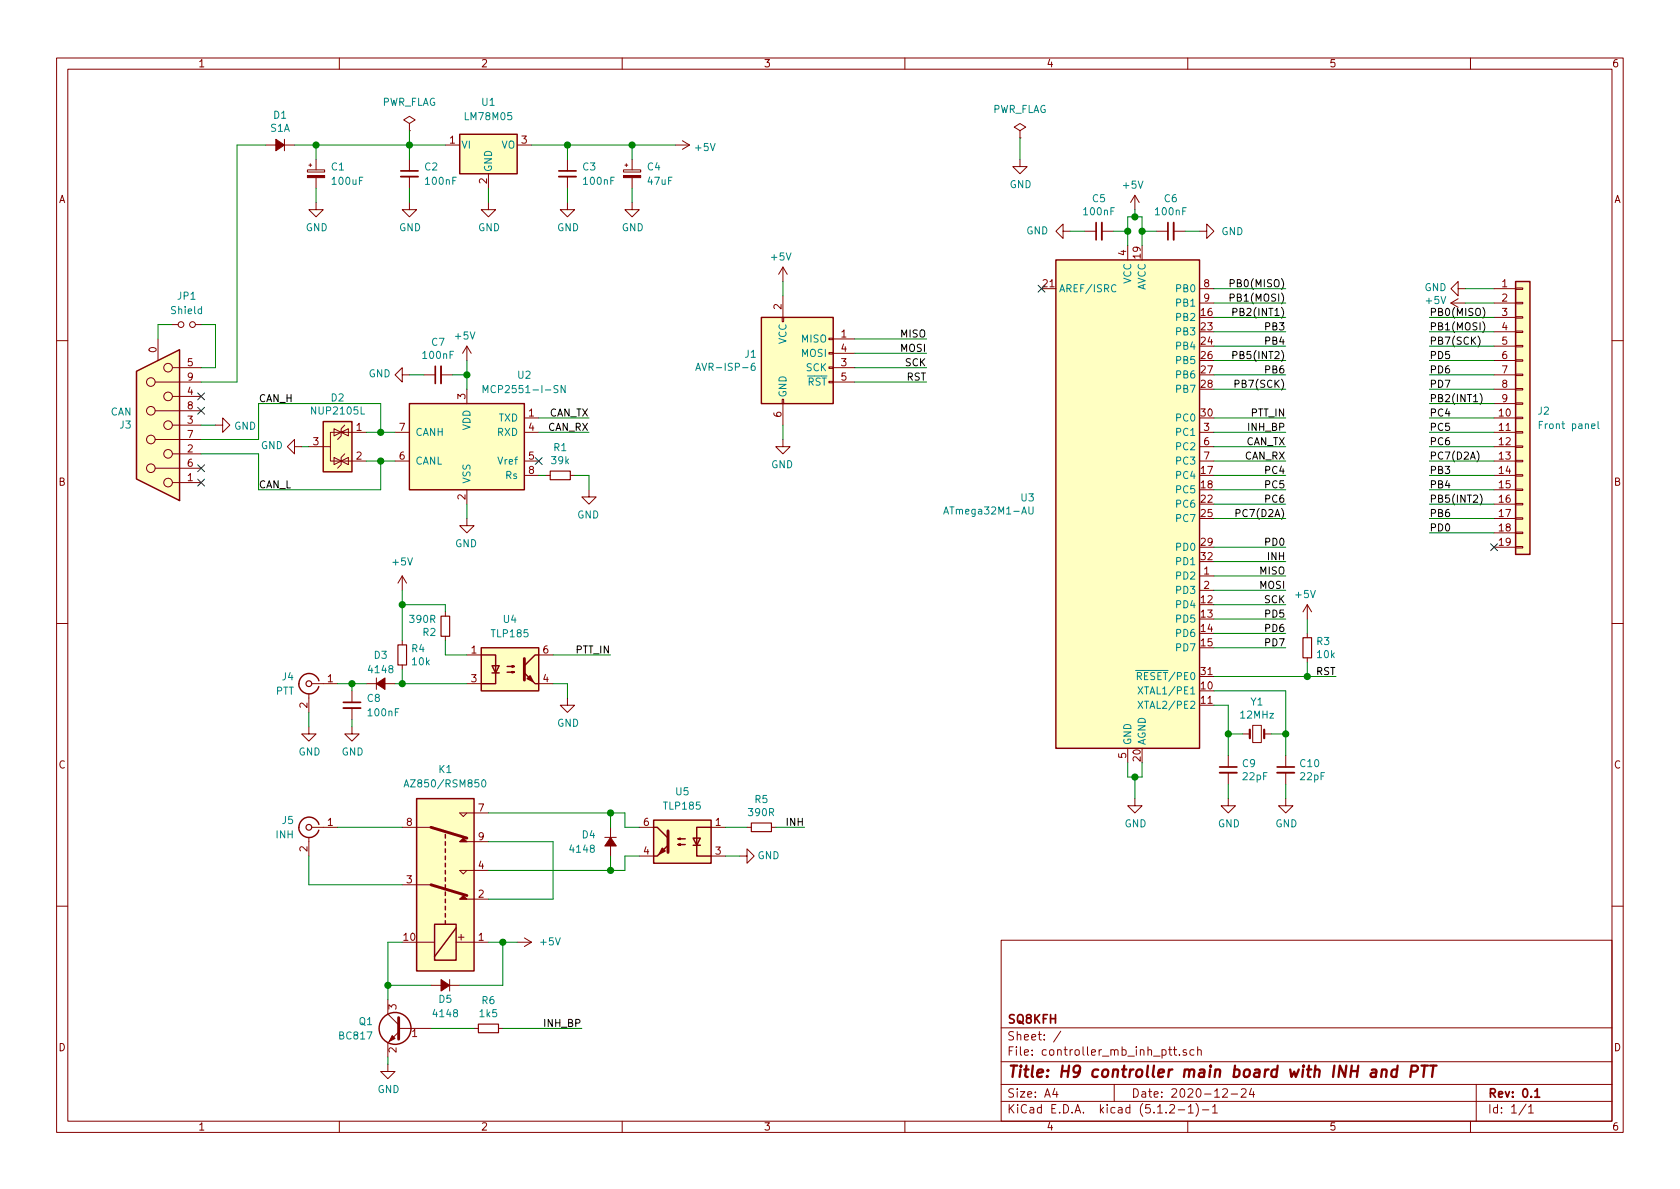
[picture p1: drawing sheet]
EESchema Schematic File Version 4
LIBS:controller_mb_inh_ptt-cache
EELAYER 29 0
EELAYER END
$Descr A4 11693 8268
encoding utf-8
Sheet 1 1
Title "H9 controller main board with INH and PTT"
Date "2020-12-24"
Rev "0.1"
Comp "SQ8KFH"
Comment1 ""
Comment2 ""
Comment3 ""
Comment4 ""
$EndDescr
$Comp
L MCU_Microchip_ATmega:ATmega16M1-AU U3
U 1 1
P 7850 3500
F 0 "U3" H 7206 3546 50  0000 R CNN
F 1 "ATmega32M1-AU" H 7206 3455 50  0000 R CNN
F 2 "Package_QFP:TQFP-32_7x7mm_P0.8mm" H 7850 3500 50  0001 C CIN
F 3 "http://ww1.microchip.com/downloads/en/DeviceDoc/Atmel-8209-8-bit%20AVR%20ATmega16M1-32M1-64M1_Datasheet.pdf" H 7850 3500 50  0001 C CNN
	1    7850 3500
	1    0    0    -1  
$EndComp
$Comp
L Device:R_Small R1
U 1 1
P 3900 3300
F 0 "R1" V 3704 3300 50  0000 C CNN
F 1 "39k" V 3795 3300 50  0000 C CNN
F 2 "Resistor_SMD:R_1206_3216Metric_Pad1.42x1.75mm_HandSolder" H 3900 3300 50  0001 C CNN
F 3 "~" H 3900 3300 50  0001 C CNN
	1    3900 3300
	0    -1   1    0   
$EndComp
$Comp
L Interface_CAN_LIN:MCP2551-I-SN U2
U 1 1
P 3250 3100
F 0 "U2" H 2850 3600 50  0000 C CNN
F 1 "MCP2551-I-SN" H 2850 3500 50  0000 C CNN
F 2 "Package_SO:SOIC-8_3.9x4.9mm_P1.27mm" H 3250 2600 50  0001 C CIN
F 3 "http://ww1.microchip.com/downloads/en/devicedoc/21667d.pdf" H 3250 3100 50  0001 C CNN
	1    3250 3100
	-1   0    0    -1  
$EndComp
$Comp
L Power_Protection:NUP2105L D2
U 1 1
P 2350 3100
F 0 "D2" V 2008 3100 50  0000 C CNN
F 1 "NUP2105L" V 2099 3100 50  0000 C CNN
F 2 "Package_TO_SOT_SMD:SOT-23" H 2575 3050 50  0001 L CNN
F 3 "http://www.onsemi.com/pub_link/Collateral/NUP2105L-D.PDF" H 2475 3225 50  0001 C CNN
	1    2350 3100
	0    1    1    0   
$EndComp
$Comp
L Connector:AVR-ISP-6 J1
U 1 1
P 5550 2550
F 0 "J1" H 5271 2646 50  0000 R CNN
F 1 "AVR-ISP-6" H 5271 2555 50  0000 R CNN
F 2 "Connector_IDC:IDC-Header_2x03_P2.54mm_Vertical" V 5300 2600 50  0001 C CNN
F 3 " ~" H 4275 2000 50  0001 C CNN
	1    5550 2550
	1    0    0    -1  
$EndComp
$Comp
L Connector:DB9_Female_MountingHoles J3
U 1 1
P 1100 2950
F 0 "J3" H 1280 2952 50  0000 L CNN
F 1 "CAN" H 1280 2861 50  0000 L CNN
F 2 "Connector_Dsub:DSUB-9_Female_Horizontal_P2.77x2.84mm_EdgePinOffset7.70mm_Housed_MountingHolesOffset9.12mm" H 1100 2950 50  0001 C CNN
F 3 " ~" H 1100 2950 50  0001 C CNN
	1    1100 2950
	-1   0    0    1   
$EndComp
NoConn ~ 3750 3200
$Comp
L power:+5V #PWR01
U 1 1
P 4700 1000
F 0 "#PWR01" H 4700 850 50  0001 C CNN
F 1 "+5V" V 4715 1128 50  0000 L CNN
F 2 "" H 4700 1000 50  0001 C CNN
F 3 "" H 4700 1000 50  0001 C CNN
	1    4700 1000
	0    1    1    0   
$EndComp
Text Label 8950 3100 2    50   ~ 0
CAN_TX
Text Label 8950 3200 2    50   ~ 0
CAN_RX
Wire Wire Line
	8950 3100 8450 3100
Wire Wire Line
	8450 3200 8950 3200
Text Label 4100 2900 2    50   ~ 0
CAN_TX
Text Label 4100 3000 2    50   ~ 0
CAN_RX
Wire Wire Line
	4100 2900 3750 2900
Wire Wire Line
	3750 3000 4100 3000
$Comp
L power:GND #PWR019
U 1 1
P 4100 3400
F 0 "#PWR019" H 4100 3150 50  0001 C CNN
F 1 "GND" H 4105 3227 50  0000 C CNN
F 2 "" H 4100 3400 50  0001 C CNN
F 3 "" H 4100 3400 50  0001 C CNN
	1    4100 3400
	-1   0    0    -1  
$EndComp
Wire Wire Line
	3750 3300 3800 3300
Wire Wire Line
	4000 3300 4100 3300
Wire Wire Line
	4100 3300 4100 3400
$Comp
L Device:Crystal_Small Y1
U 1 1
P 8750 5100
F 0 "Y1" H 8750 5325 50  0000 C CNN
F 1 "12MHz" H 8750 5234 50  0000 C CNN
F 2 "Crystal:Crystal_HC49-U_Vertical" H 8750 5100 50  0001 C CNN
F 3 "~" H 8750 5100 50  0001 C CNN
	1    8750 5100
	1    0    0    -1  
$EndComp
$Comp
L Device:C_Small C9
U 1 1
P 8550 5350
F 0 "C9" H 8642 5396 50  0000 L CNN
F 1 "22pF" H 8642 5305 50  0000 L CNN
F 2 "Capacitor_SMD:C_1206_3216Metric_Pad1.42x1.75mm_HandSolder" H 8550 5350 50  0001 C CNN
F 3 "~" H 8550 5350 50  0001 C CNN
	1    8550 5350
	1    0    0    -1  
$EndComp
$Comp
L Device:C_Small C10
U 1 1
P 8950 5350
F 0 "C10" H 9042 5396 50  0000 L CNN
F 1 "22pF" H 9042 5305 50  0000 L CNN
F 2 "Capacitor_SMD:C_1206_3216Metric_Pad1.42x1.75mm_HandSolder" H 8950 5350 50  0001 C CNN
F 3 "~" H 8950 5350 50  0001 C CNN
	1    8950 5350
	1    0    0    -1  
$EndComp
Wire Wire Line
	8450 4900 8550 4900
Wire Wire Line
	8550 4900 8550 5100
Wire Wire Line
	8450 4800 8950 4800
Wire Wire Line
	8950 4800 8950 5100
Wire Wire Line
	8850 5100 8950 5100
Connection ~ 8950 5100
Wire Wire Line
	8950 5100 8950 5250
Wire Wire Line
	8650 5100 8550 5100
Connection ~ 8550 5100
Wire Wire Line
	8550 5100 8550 5250
$Comp
L power:GND #PWR027
U 1 1
P 8550 5550
F 0 "#PWR027" H 8550 5300 50  0001 C CNN
F 1 "GND" H 8555 5377 50  0000 C CNN
F 2 "" H 8550 5550 50  0001 C CNN
F 3 "" H 8550 5550 50  0001 C CNN
	1    8550 5550
	1    0    0    -1  
$EndComp
$Comp
L power:GND #PWR028
U 1 1
P 8950 5550
F 0 "#PWR028" H 8950 5300 50  0001 C CNN
F 1 "GND" H 8955 5377 50  0000 C CNN
F 2 "" H 8950 5550 50  0001 C CNN
F 3 "" H 8950 5550 50  0001 C CNN
	1    8950 5550
	1    0    0    -1  
$EndComp
Wire Wire Line
	8550 5450 8550 5550
Wire Wire Line
	8950 5450 8950 5550
$Comp
L Device:R_Small R3
U 1 1
P 9100 4500
F 0 "R3" H 9159 4546 50  0000 L CNN
F 1 "10k" H 9159 4455 50  0000 L CNN
F 2 "Resistor_SMD:R_1206_3216Metric_Pad1.42x1.75mm_HandSolder" H 9100 4500 50  0001 C CNN
F 3 "~" H 9100 4500 50  0001 C CNN
	1    9100 4500
	1    0    0    -1  
$EndComp
Wire Wire Line
	9100 4300 9100 4400
Wire Wire Line
	8450 4700 9100 4700
Wire Wire Line
	9100 4700 9100 4600
NoConn ~ 7250 2000
$Comp
L power:GND #PWR026
U 1 1
P 7900 5550
F 0 "#PWR026" H 7900 5300 50  0001 C CNN
F 1 "GND" H 7905 5377 50  0000 C CNN
F 2 "" H 7900 5550 50  0001 C CNN
F 3 "" H 7900 5550 50  0001 C CNN
	1    7900 5550
	1    0    0    -1  
$EndComp
Wire Wire Line
	7850 5300 7850 5400
Wire Wire Line
	7850 5400 7900 5400
Wire Wire Line
	7900 5400 7900 5550
Wire Wire Line
	7950 5300 7950 5400
Wire Wire Line
	7950 5400 7900 5400
Connection ~ 7900 5400
NoConn ~ 1400 3350
NoConn ~ 1400 2850
NoConn ~ 1400 2750
Wire Wire Line
	1100 2350 1100 2250
Wire Wire Line
	1500 2250 1500 2550
Wire Wire Line
	1500 2550 1400 2550
Wire Wire Line
	1500 2950 1400 2950
Wire Wire Line
	2150 3100 2100 3100
Wire Wire Line
	2750 3000 2650 3000
Wire Wire Line
	2550 3200 2650 3200
Wire Wire Line
	1400 3150 1800 3150
Wire Wire Line
	1800 3150 1800 3400
Wire Wire Line
	1800 3400 2650 3400
Wire Wire Line
	2650 3400 2650 3200
Connection ~ 2650 3200
Wire Wire Line
	2650 3200 2750 3200
Wire Wire Line
	1400 3050 1800 3050
Wire Wire Line
	1800 3050 1800 2800
Wire Wire Line
	1800 2800 2650 2800
Wire Wire Line
	2650 2800 2650 3000
Connection ~ 2650 3000
Wire Wire Line
	2650 3000 2550 3000
$Comp
L power:GND #PWR020
U 1 1
P 3250 3600
F 0 "#PWR020" H 3250 3350 50  0001 C CNN
F 1 "GND" H 3255 3427 50  0000 C CNN
F 2 "" H 3250 3600 50  0001 C CNN
F 3 "" H 3250 3600 50  0001 C CNN
	1    3250 3600
	-1   0    0    -1  
$EndComp
Wire Wire Line
	3250 3500 3250 3600
$Comp
L power:+5V #PWR014
U 1 1
P 3250 2500
F 0 "#PWR014" H 3250 2350 50  0001 C CNN
F 1 "+5V" H 3265 2673 50  0000 C CNN
F 2 "" H 3250 2500 50  0001 C CNN
F 3 "" H 3250 2500 50  0001 C CNN
	1    3250 2500
	-1   0    0    -1  
$EndComp
$Comp
L Device:C_Small C7
U 1 1
P 3050 2600
F 0 "C7" V 2821 2600 50  0000 C CNN
F 1 "100nF" V 2912 2600 50  0000 C CNN
F 2 "Capacitor_SMD:C_1206_3216Metric_Pad1.42x1.75mm_HandSolder" H 3050 2600 50  0001 C CNN
F 3 "~" H 3050 2600 50  0001 C CNN
	1    3050 2600
	0    -1   1    0   
$EndComp
$Comp
L power:GND #PWR015
U 1 1
P 2850 2600
F 0 "#PWR015" H 2850 2350 50  0001 C CNN
F 1 "GND" V 2855 2472 50  0000 R CNN
F 2 "" H 2850 2600 50  0001 C CNN
F 3 "" H 2850 2600 50  0001 C CNN
	1    2850 2600
	0    1    -1   0   
$EndComp
$Comp
L power:GND #PWR018
U 1 1
P 2100 3100
F 0 "#PWR018" H 2100 2850 50  0001 C CNN
F 1 "GND" V 2105 2972 50  0000 R CNN
F 2 "" H 2100 3100 50  0001 C CNN
F 3 "" H 2100 3100 50  0001 C CNN
	1    2100 3100
	0    1    -1   0   
$EndComp
$Comp
L power:GND #PWR016
U 1 1
P 1500 2950
F 0 "#PWR016" H 1500 2700 50  0001 C CNN
F 1 "GND" V 1505 2822 50  0000 R CNN
F 2 "" H 1500 2950 50  0001 C CNN
F 3 "" H 1500 2950 50  0001 C CNN
	1    1500 2950
	0    -1   1    0   
$EndComp
Wire Wire Line
	3250 2500 3250 2600
Wire Wire Line
	3150 2600 3250 2600
Connection ~ 3250 2600
Wire Wire Line
	3250 2600 3250 2700
Wire Wire Line
	2850 2600 2950 2600
Wire Wire Line
	8950 4100 8450 4100
Wire Wire Line
	8950 4200 8450 4200
$Comp
L power:+5V #PWR022
U 1 1
P 9100 4300
F 0 "#PWR022" H 9100 4150 50  0001 C CNN
F 1 "+5V" H 9115 4473 50  0000 C CNN
F 2 "" H 9100 4300 50  0001 C CNN
F 3 "" H 9100 4300 50  0001 C CNN
	1    9100 4300
	-1   0    0    -1  
$EndComp
Text Label 8950 3000 2    50   ~ 0
INH_BP
Text Label 8950 3900 2    50   ~ 0
INH
$Comp
L power:+5V #PWR011
U 1 1
P 5450 1950
F 0 "#PWR011" H 5450 1800 50  0001 C CNN
F 1 "+5V" H 5465 2123 50  0000 C CNN
F 2 "" H 5450 1950 50  0001 C CNN
F 3 "" H 5450 1950 50  0001 C CNN
	1    5450 1950
	-1   0    0    -1  
$EndComp
$Comp
L power:GND #PWR017
U 1 1
P 5450 3050
F 0 "#PWR017" H 5450 2800 50  0001 C CNN
F 1 "GND" H 5455 2877 50  0000 C CNN
F 2 "" H 5450 3050 50  0001 C CNN
F 3 "" H 5450 3050 50  0001 C CNN
	1    5450 3050
	-1   0    0    -1  
$EndComp
Wire Wire Line
	5450 1950 5450 2050
Wire Wire Line
	5450 2950 5450 3050
Text Label 6450 2650 2    50   ~ 0
RST
Wire Wire Line
	6450 2650 5950 2650
Wire Wire Line
	6450 2550 5950 2550
Wire Wire Line
	5950 2450 6450 2450
Wire Wire Line
	6450 2350 5950 2350
Text Label 9300 4700 2    50   ~ 0
RST
Wire Wire Line
	9300 4700 9100 4700
Connection ~ 9100 4700
Wire Wire Line
	8950 4000 8450 4000
$Comp
L power:GND #PWR012
U 1 1
P 10200 2000
F 0 "#PWR012" H 10200 1750 50  0001 C CNN
F 1 "GND" V 10205 1872 50  0000 R CNN
F 2 "" H 10200 2000 50  0001 C CNN
F 3 "" H 10200 2000 50  0001 C CNN
	1    10200 2000
	0    1    -1   0   
$EndComp
$Comp
L power:+5V #PWR013
U 1 1
P 10200 2100
F 0 "#PWR013" H 10200 1950 50  0001 C CNN
F 1 "+5V" V 10215 2228 50  0000 L CNN
F 2 "" H 10200 2100 50  0001 C CNN
F 3 "" H 10200 2100 50  0001 C CNN
	1    10200 2100
	0    -1   -1   0   
$EndComp
Wire Wire Line
	10400 2100 10200 2100
Wire Wire Line
	10200 2000 10400 2000
$Comp
L Connector_Generic:Conn_01x19 J2
U 1 1
P 10600 2900
F 0 "J2" H 10700 2950 50  0000 L CNN
F 1 "Front panel" H 10700 2850 50  0000 L CNN
F 2 "Connector_PinSocket_2.54mm:PinSocket_1x19_P2.54mm_Horizontal" H 10600 2900 50  0001 C CNN
F 3 "~" H 10600 2900 50  0001 C CNN
	1    10600 2900
	1    0    0    -1  
$EndComp
Wire Wire Line
	8950 3900 8450 3900
Wire Wire Line
	8950 3000 8450 3000
$Comp
L Device:C_Small C5
U 1 1
P 7650 1600
F 0 "C5" V 7421 1600 50  0000 C CNN
F 1 "100nF" V 7512 1600 50  0000 C CNN
F 2 "Capacitor_SMD:C_1206_3216Metric_Pad1.42x1.75mm_HandSolder" H 7650 1600 50  0001 C CNN
F 3 "~" H 7650 1600 50  0001 C CNN
	1    7650 1600
	0    -1   1    0   
$EndComp
$Comp
L Device:C_Small C6
U 1 1
P 8150 1600
F 0 "C6" V 7921 1600 50  0000 C CNN
F 1 "100nF" V 8012 1600 50  0000 C CNN
F 2 "Capacitor_SMD:C_1206_3216Metric_Pad1.42x1.75mm_HandSolder" H 8150 1600 50  0001 C CNN
F 3 "~" H 8150 1600 50  0001 C CNN
	1    8150 1600
	0    -1   1    0   
$EndComp
$Comp
L power:GND #PWR010
U 1 1
P 8350 1600
F 0 "#PWR010" H 8350 1350 50  0001 C CNN
F 1 "GND" V 8350 1450 50  0000 R CNN
F 2 "" H 8350 1600 50  0001 C CNN
F 3 "" H 8350 1600 50  0001 C CNN
	1    8350 1600
	0    -1   1    0   
$EndComp
$Comp
L power:GND #PWR09
U 1 1
P 7450 1600
F 0 "#PWR09" H 7450 1350 50  0001 C CNN
F 1 "GND" V 7450 1450 50  0000 R CNN
F 2 "" H 7450 1600 50  0001 C CNN
F 3 "" H 7450 1600 50  0001 C CNN
	1    7450 1600
	0    1    -1   0   
$EndComp
$Comp
L power:+5V #PWR08
U 1 1
P 7900 1450
F 0 "#PWR08" H 7900 1300 50  0001 C CNN
F 1 "+5V" H 7915 1623 50  0000 C CNN
F 2 "" H 7900 1450 50  0001 C CNN
F 3 "" H 7900 1450 50  0001 C CNN
	1    7900 1450
	-1   0    0    -1  
$EndComp
Wire Wire Line
	7450 1600 7550 1600
Wire Wire Line
	7750 1600 7850 1600
Wire Wire Line
	7850 1600 7850 1700
Wire Wire Line
	8050 1600 7950 1600
Wire Wire Line
	7950 1600 7950 1700
Wire Wire Line
	8350 1600 8250 1600
Wire Wire Line
	7900 1450 7900 1500
Wire Wire Line
	7900 1500 7950 1500
Wire Wire Line
	7950 1500 7950 1600
Connection ~ 7950 1600
Wire Wire Line
	7900 1500 7850 1500
Wire Wire Line
	7850 1500 7850 1600
Connection ~ 7900 1500
Connection ~ 7850 1600
Wire Wire Line
	8450 2900 8950 2900
Text Label 9950 3600 0    50   ~ 0
PB6
Wire Wire Line
	8950 2600 8450 2600
Text Label 9950 2200 0    50   ~ 0
PB0(MISO)
Text Label 9950 2300 0    50   ~ 0
PB1(MOSI)
Text Label 9950 2400 0    50   ~ 0
PB7(SCK)
Text Label 9950 3700 0    50   ~ 0
PD0
Text Label 9950 3500 0    50   ~ 0
PB5(INT2)
Text Label 9950 3200 0    50   ~ 0
PC7(D2A)
Text Label 9950 3400 0    50   ~ 0
PB4
Text Label 9950 3300 0    50   ~ 0
PB3
Text Label 9950 3100 0    50   ~ 0
PC6
Text Label 9950 3000 0    50   ~ 0
PC5
Text Label 9950 2900 0    50   ~ 0
PC4
Text Label 9950 2800 0    50   ~ 0
PB2(INT1)
Text Label 9950 2700 0    50   ~ 0
PD7
Text Label 9950 2600 0    50   ~ 0
PD6
Text Label 9950 2500 0    50   ~ 0
PD5
Text Label 8950 2900 2    50   ~ 0
PTT_IN
Wire Wire Line
	9950 3700 10400 3700
Text Label 8950 3800 2    50   ~ 0
PD0
Wire Wire Line
	8950 3800 8450 3800
Wire Wire Line
	10400 2200 9950 2200
Text Label 8950 2000 2    50   ~ 0
PB0(MISO)
Wire Wire Line
	8950 2000 8450 2000
Wire Wire Line
	10400 2300 9950 2300
Wire Wire Line
	9950 2400 10400 2400
Wire Wire Line
	10400 2500 9950 2500
Wire Wire Line
	9950 2600 10400 2600
Wire Wire Line
	10400 2700 9950 2700
Wire Wire Line
	9950 2800 10400 2800
Wire Wire Line
	10400 2900 9950 2900
Wire Wire Line
	9950 3000 10400 3000
Wire Wire Line
	10400 3100 9950 3100
Wire Wire Line
	9950 3200 10400 3200
Wire Wire Line
	10400 3300 9950 3300
Wire Wire Line
	9950 3400 10400 3400
Wire Wire Line
	10400 3500 9950 3500
Wire Wire Line
	9950 3600 10400 3600
Text Label 8950 2100 2    50   ~ 0
PB1(MOSI)
Wire Wire Line
	8950 2100 8450 2100
Text Label 8950 2700 2    50   ~ 0
PB7(SCK)
Wire Wire Line
	8950 2700 8450 2700
Text Label 8950 4300 2    50   ~ 0
PD5
Wire Wire Line
	8950 2500 8450 2500
Text Label 8950 4400 2    50   ~ 0
PD6
Wire Wire Line
	8950 4300 8450 4300
Wire Wire Line
	8950 4400 8450 4400
Text Label 8950 4500 2    50   ~ 0
PD7
Wire Wire Line
	8950 4500 8450 4500
Text Label 8950 2200 2    50   ~ 0
PB2(INT1)
Wire Wire Line
	8950 2200 8450 2200
Text Label 8950 3300 2    50   ~ 0
PC4
Wire Wire Line
	8950 3300 8450 3300
Text Label 8950 3400 2    50   ~ 0
PC5
Wire Wire Line
	8950 3400 8450 3400
Text Label 8950 3500 2    50   ~ 0
PC6
Wire Wire Line
	8950 3500 8450 3500
Text Label 8950 3600 2    50   ~ 0
PC7(D2A)
Wire Wire Line
	8950 3600 8450 3600
Text Label 8950 2300 2    50   ~ 0
PB3
Wire Wire Line
	8950 2300 8450 2300
Text Label 8950 2400 2    50   ~ 0
PB4
Wire Wire Line
	8950 2400 8450 2400
Text Label 8950 2500 2    50   ~ 0
PB5(INT2)
Text Label 8950 2600 2    50   ~ 0
PB6
$Comp
L power:PWR_FLAG #FLG02
U 1 1
P 7100 950
F 0 "#FLG02" H 7100 1025 50  0001 C CNN
F 1 "PWR_FLAG" H 7100 1150 50  0000 C CNN
F 2 "" H 7100 950 50  0001 C CNN
F 3 "~" H 7100 950 50  0001 C CNN
	1    7100 950 
	1    0    0    -1  
$EndComp
$Comp
L power:GND #PWR02
U 1 1
P 7100 1100
F 0 "#PWR02" H 7100 850 50  0001 C CNN
F 1 "GND" H 7105 927 50  0000 C CNN
F 2 "" H 7100 1100 50  0001 C CNN
F 3 "" H 7100 1100 50  0001 C CNN
	1    7100 1100
	1    0    0    -1  
$EndComp
Wire Wire Line
	7100 950  7100 1100
$Comp
L power:GND #PWR05
U 1 1
P 3400 1400
F 0 "#PWR05" H 3400 1150 50  0001 C CNN
F 1 "GND" H 3405 1227 50  0000 C CNN
F 2 "" H 3400 1400 50  0001 C CNN
F 3 "" H 3400 1400 50  0001 C CNN
	1    3400 1400
	1    0    0    -1  
$EndComp
$Comp
L Device:C_Small C2
U 1 1
P 2850 1200
F 0 "C2" H 2950 1250 50  0000 L CNN
F 1 "100nF" H 2950 1150 50  0000 L CNN
F 2 "Capacitor_SMD:C_1206_3216Metric_Pad1.42x1.75mm_HandSolder" H 2850 1200 50  0001 C CNN
F 3 "~" H 2850 1200 50  0001 C CNN
	1    2850 1200
	1    0    0    -1  
$EndComp
$Comp
L Device:D_Small_ALT D1
U 1 1
P 1950 1000
F 0 "D1" H 1950 795 50  0000 C CNN
F 1 "S1A" H 1950 886 50  0000 C CNN
F 2 "Diode_SMD:D_SMA" V 1950 1000 50  0001 C CNN
F 3 "~" V 1950 1000 50  0001 C CNN
	1    1950 1000
	-1   0    0    1   
$EndComp
Wire Wire Line
	1400 2650 1650 2650
Wire Wire Line
	1650 1000 1850 1000
NoConn ~ 1400 3250
Wire Wire Line
	1200 2250 1100 2250
Wire Wire Line
	1400 2250 1500 2250
Text Label 1800 2800 0    50   ~ 0
CAN_H
Text Label 1800 3400 0    50   ~ 0
CAN_L
$Comp
L Regulator_Linear:LM78M05_TO252 U1
U 1 1
P 3400 1000
F 0 "U1" H 3400 1300 50  0000 C CNN
F 1 "LM78M05" H 3400 1200 50  0000 C CNN
F 2 "Package_TO_SOT_SMD:TO-252-2" H 3400 1225 50  0001 C CIN
F 3 "http://www.fairchildsemi.com/ds/LM/LM78M05.pdf" H 3400 950 50  0001 C CNN
	1    3400 1000
	1    0    0    -1  
$EndComp
$Comp
L Device:CP_Small C1
U 1 1
P 2200 1200
F 0 "C1" H 2300 1250 50  0000 L CNN
F 1 "100uF" H 2300 1150 50  0000 L CNN
F 2 "Capacitor_THT:CP_Radial_D6.3mm_P2.50mm" H 2200 1200 50  0001 C CNN
F 3 "~" H 2200 1200 50  0001 C CNN
	1    2200 1200
	1    0    0    -1  
$EndComp
$Comp
L Device:C_Small C3
U 1 1
P 3950 1200
F 0 "C3" H 4050 1250 50  0000 L CNN
F 1 "100nF" H 4050 1150 50  0000 L CNN
F 2 "Capacitor_SMD:C_1206_3216Metric_Pad1.42x1.75mm_HandSolder" H 3950 1200 50  0001 C CNN
F 3 "~" H 3950 1200 50  0001 C CNN
	1    3950 1200
	1    0    0    -1  
$EndComp
$Comp
L Device:CP_Small C4
U 1 1
P 4400 1200
F 0 "C4" H 4500 1250 50  0000 L CNN
F 1 "47uF" H 4500 1150 50  0000 L CNN
F 2 "Capacitor_THT:CP_Radial_D6.3mm_P2.50mm" H 4400 1200 50  0001 C CNN
F 3 "~" H 4400 1200 50  0001 C CNN
	1    4400 1200
	1    0    0    -1  
$EndComp
$Comp
L power:GND #PWR06
U 1 1
P 3950 1400
F 0 "#PWR06" H 3950 1150 50  0001 C CNN
F 1 "GND" H 3955 1227 50  0000 C CNN
F 2 "" H 3950 1400 50  0001 C CNN
F 3 "" H 3950 1400 50  0001 C CNN
	1    3950 1400
	1    0    0    -1  
$EndComp
$Comp
L power:GND #PWR07
U 1 1
P 4400 1400
F 0 "#PWR07" H 4400 1150 50  0001 C CNN
F 1 "GND" H 4405 1227 50  0000 C CNN
F 2 "" H 4400 1400 50  0001 C CNN
F 3 "" H 4400 1400 50  0001 C CNN
	1    4400 1400
	1    0    0    -1  
$EndComp
$Comp
L power:GND #PWR04
U 1 1
P 2850 1400
F 0 "#PWR04" H 2850 1150 50  0001 C CNN
F 1 "GND" H 2855 1227 50  0000 C CNN
F 2 "" H 2850 1400 50  0001 C CNN
F 3 "" H 2850 1400 50  0001 C CNN
	1    2850 1400
	1    0    0    -1  
$EndComp
$Comp
L power:GND #PWR03
U 1 1
P 2200 1400
F 0 "#PWR03" H 2200 1150 50  0001 C CNN
F 1 "GND" H 2205 1227 50  0000 C CNN
F 2 "" H 2200 1400 50  0001 C CNN
F 3 "" H 2200 1400 50  0001 C CNN
	1    2200 1400
	1    0    0    -1  
$EndComp
Wire Wire Line
	1650 1000 1650 2650
Wire Wire Line
	2050 1000 2200 1000
Wire Wire Line
	3700 1000 3950 1000
Wire Wire Line
	2200 1100 2200 1000
Connection ~ 2200 1000
Wire Wire Line
	2200 1000 2850 1000
Wire Wire Line
	2850 1100 2850 1000
Connection ~ 2850 1000
Wire Wire Line
	2850 1000 3100 1000
Wire Wire Line
	3950 1100 3950 1000
Connection ~ 3950 1000
Wire Wire Line
	3950 1000 4400 1000
Wire Wire Line
	4400 1100 4400 1000
Connection ~ 4400 1000
Wire Wire Line
	4400 1000 4700 1000
Wire Wire Line
	2200 1400 2200 1300
Wire Wire Line
	2850 1400 2850 1300
Wire Wire Line
	3400 1400 3400 1300
Wire Wire Line
	3950 1400 3950 1300
Wire Wire Line
	4400 1400 4400 1300
$Comp
L power:PWR_FLAG #FLG01
U 1 1
P 2850 900
F 0 "#FLG01" H 2850 975 50  0001 C CNN
F 1 "PWR_FLAG" H 2850 1100 50  0000 C CNN
F 2 "" H 2850 900 50  0001 C CNN
F 3 "~" H 2850 900 50  0001 C CNN
	1    2850 900 
	1    0    0    -1  
$EndComp
Wire Wire Line
	2850 900  2850 1000
$Comp
L Device:Jumper_NO_Small JP1
U 1 1
P 1300 2250
F 0 "JP1" H 1300 2450 50  0000 C CNN
F 1 "Shield" H 1300 2350 50  0000 C CNN
F 2 "Jumper:SolderJumper-2_P1.3mm_Open_Pad1.0x1.5mm" H 1300 2250 50  0001 C CNN
F 3 "~" H 1300 2250 50  0001 C CNN
	1    1300 2250
	1    0    0    -1  
$EndComp
NoConn ~ 10400 3800
NoConn ~ -11450 -3000
Text Label 6450 2350 2    50   ~ 0
MISO
Text Label 6450 2450 2    50   ~ 0
MOSI
Text Label 6450 2550 2    50   ~ 0
SCK
Text Label 8950 4000 2    50   ~ 0
MISO
Text Label 8950 4100 2    50   ~ 0
MOSI
Text Label 8950 4200 2    50   ~ 0
SCK
$Comp
L Connector:Conn_Coaxial J5
U 1 1
P 2150 5750
F 0 "J5" H 2250 5800 50  0000 L CNN
F 1 "INH" H 2250 5700 50  0000 L CNN
F 2 "kfhlib:LUMBERG_1553" H 2150 5750 50  0001 C CNN
F 3 " ~" H 2150 5750 50  0001 C CNN
	1    2150 5750
	-1   0    0    -1  
$EndComp
$Comp
L Connector:Conn_Coaxial J4
U 1 1
P 2150 4750
F 0 "J4" H 2250 4800 50  0000 L CNN
F 1 "PTT" H 2250 4700 50  0000 L CNN
F 2 "kfhlib:LUMBERG_1553" H 2150 4750 50  0001 C CNN
F 3 " ~" H 2150 4750 50  0001 C CNN
	1    2150 4750
	-1   0    0    -1  
$EndComp
$Comp
L Isolator:TLP185 U4
U 1 1
P 3550 4650
F 0 "U4" H 3550 5000 50  0000 C CNN
F 1 "TLP185" H 3550 4900 50  0000 C CNN
F 2 "Package_SO:SOIC-4_4.55x3.7mm_P2.54mm" H 3550 4350 50  0001 C CIN
F 3 "https://toshiba.semicon-storage.com/info/docget.jsp?did=11791&prodName=TLP185" H 3550 4650 50  0001 L CNN
	1    3550 4650
	1    0    0    -1  
$EndComp
$Comp
L Relay:AZ850-x K1
U 1 1
P 3100 6150
F 0 "K1" V 3900 6150 50  0000 C CNN
F 1 "AZ850/RSM850" V 3800 6150 50  0000 C CNN
F 2 "Relay_THT:Relay_DPDT_FRT5" H 3650 6200 50  0001 C CNN
F 3 "http://www.azettler.com/pdfs/az850.pdf" H 2900 6150 50  0001 C CNN
	1    3100 6150
	0    1    -1   0   
$EndComp
Wire Wire Line
	2800 5750 2350 5750
Wire Wire Line
	2150 6150 2150 5950
Wire Wire Line
	3400 5850 3850 5850
Wire Wire Line
	3850 5850 3850 6250
Wire Wire Line
	3850 6250 3400 6250
$Comp
L power:GND #PWR031
U 1 1
P 2700 7400
F 0 "#PWR031" H 2700 7150 50  0001 C CNN
F 1 "GND" H 2705 7227 50  0000 C CNN
F 2 "" H 2700 7400 50  0001 C CNN
F 3 "" H 2700 7400 50  0001 C CNN
	1    2700 7400
	1    0    0    -1  
$EndComp
Wire Wire Line
	2800 6550 2700 6550
Wire Wire Line
	2800 6150 2150 6150
$Comp
L Device:R_Small R4
U 1 1
P 2800 4550
F 0 "R4" H 2859 4596 50  0000 L CNN
F 1 "10k" H 2859 4505 50  0000 L CNN
F 2 "Resistor_SMD:R_1206_3216Metric_Pad1.42x1.75mm_HandSolder" H 2800 4550 50  0001 C CNN
F 3 "~" H 2800 4550 50  0001 C CNN
	1    2800 4550
	1    0    0    -1  
$EndComp
$Comp
L power:+5V #PWR021
U 1 1
P 2800 4100
F 0 "#PWR021" H 2800 3950 50  0001 C CNN
F 1 "+5V" H 2800 4300 50  0000 C CNN
F 2 "" H 2800 4100 50  0001 C CNN
F 3 "" H 2800 4100 50  0001 C CNN
	1    2800 4100
	-1   0    0    -1  
$EndComp
$Comp
L power:GND #PWR029
U 1 1
P 5150 5950
F 0 "#PWR029" H 5150 5700 50  0001 C CNN
F 1 "GND" V 5150 5750 50  0000 C CNN
F 2 "" H 5150 5950 50  0001 C CNN
F 3 "" H 5150 5950 50  0001 C CNN
	1    5150 5950
	0    -1   -1   0   
$EndComp
$Comp
L Isolator:TLP185 U5
U 1 1
P 4750 5850
F 0 "U5" H 4750 6200 50  0000 C CNN
F 1 "TLP185" H 4750 6100 50  0000 C CNN
F 2 "Package_SO:SOIC-4_4.55x3.7mm_P2.54mm" H 4750 5550 50  0001 C CIN
F 3 "https://toshiba.semicon-storage.com/info/docget.jsp?did=11791&prodName=TLP185" H 4750 5850 50  0001 L CNN
	1    4750 5850
	-1   0    0    -1  
$EndComp
$Comp
L Device:D_Small_ALT D4
U 1 1
P 4250 5850
F 0 "D4" V 4200 5750 50  0000 R CNN
F 1 "4148" V 4300 5750 50  0000 R CNN
F 2 "Diode_SMD:D_MiniMELF" V 4250 5850 50  0001 C CNN
F 3 "~" V 4250 5850 50  0001 C CNN
	1    4250 5850
	0    1    1    0   
$EndComp
Wire Wire Line
	5150 5950 5050 5950
Wire Wire Line
	4250 6050 4250 5950
Wire Wire Line
	3400 6050 4250 6050
Wire Wire Line
	3400 5650 4250 5650
Wire Wire Line
	4250 5650 4250 5750
Wire Wire Line
	4450 5950 4350 5950
Wire Wire Line
	4350 5950 4350 6050
Wire Wire Line
	4350 6050 4250 6050
Connection ~ 4250 6050
Wire Wire Line
	4450 5750 4350 5750
Wire Wire Line
	4350 5750 4350 5650
Wire Wire Line
	4350 5650 4250 5650
Connection ~ 4250 5650
Wire Wire Line
	2800 4100 2800 4200
$Comp
L Device:R_Small R2
U 1 1
P 3100 4350
F 0 "R2" H 3159 4396 50  0000 L CNN
F 1 "390R" H 3159 4305 50  0000 L CNN
F 2 "Resistor_SMD:R_1206_3216Metric_Pad1.42x1.75mm_HandSolder" H 3100 4350 50  0001 C CNN
F 3 "~" H 3100 4350 50  0001 C CNN
	1    3100 4350
	-1   0    0    1   
$EndComp
$Comp
L power:GND #PWR024
U 1 1
P 2150 5050
F 0 "#PWR024" H 2150 4800 50  0001 C CNN
F 1 "GND" H 2155 4877 50  0000 C CNN
F 2 "" H 2150 5050 50  0001 C CNN
F 3 "" H 2150 5050 50  0001 C CNN
	1    2150 5050
	1    0    0    -1  
$EndComp
$Comp
L power:GND #PWR023
U 1 1
P 3950 4850
F 0 "#PWR023" H 3950 4600 50  0001 C CNN
F 1 "GND" H 3955 4677 50  0000 C CNN
F 2 "" H 3950 4850 50  0001 C CNN
F 3 "" H 3950 4850 50  0001 C CNN
	1    3950 4850
	1    0    0    -1  
$EndComp
Wire Wire Line
	3850 4750 3950 4750
Wire Wire Line
	3950 4750 3950 4850
Wire Wire Line
	3100 4250 3100 4200
Wire Wire Line
	3100 4200 2800 4200
Connection ~ 2800 4200
Wire Wire Line
	2800 4200 2800 4450
Wire Wire Line
	3250 4550 3100 4550
Wire Wire Line
	3100 4550 3100 4450
Wire Wire Line
	2150 4950 2150 5050
$Comp
L Device:C_Small C8
U 1 1
P 2450 4900
F 0 "C8" H 2550 4950 50  0000 L CNN
F 1 "100nF" H 2550 4850 50  0000 L CNN
F 2 "Capacitor_SMD:C_1206_3216Metric_Pad1.42x1.75mm_HandSolder" H 2450 4900 50  0001 C CNN
F 3 "~" H 2450 4900 50  0001 C CNN
	1    2450 4900
	1    0    0    -1  
$EndComp
$Comp
L power:GND #PWR025
U 1 1
P 2450 5050
F 0 "#PWR025" H 2450 4800 50  0001 C CNN
F 1 "GND" H 2455 4877 50  0000 C CNN
F 2 "" H 2450 5050 50  0001 C CNN
F 3 "" H 2450 5050 50  0001 C CNN
	1    2450 5050
	1    0    0    -1  
$EndComp
Wire Wire Line
	2450 5000 2450 5050
$Comp
L Device:D_Small_ALT D5
U 1 1
P 3100 6850
F 0 "D5" H 3100 6950 50  0000 C CNN
F 1 "4148" H 3100 7050 50  0000 C CNN
F 2 "Diode_SMD:D_MiniMELF" V 3100 6850 50  0001 C CNN
F 3 "~" V 3100 6850 50  0001 C CNN
	1    3100 6850
	-1   0    0    1   
$EndComp
$Comp
L Device:D_Small_ALT D3
U 1 1
P 2650 4750
F 0 "D3" H 2650 4950 50  0000 C CNN
F 1 "4148" H 2650 4850 50  0000 C CNN
F 2 "Diode_SMD:D_MiniMELF" V 2650 4750 50  0001 C CNN
F 3 "~" V 2650 4750 50  0001 C CNN
	1    2650 4750
	1    0    0    -1  
$EndComp
Text Label 4250 4550 2    50   ~ 0
PTT_IN
Wire Wire Line
	4250 4550 3850 4550
$Comp
L Transistor_BJT:BC817 Q1
U 1 1
P 2800 7150
F 0 "Q1" H 3000 7200 50  0000 L CNN
F 1 "BC817" H 3000 7100 50  0000 L CNN
F 2 "Package_TO_SOT_SMD:SOT-23" H 3000 7075 50  0001 L CIN
F 3 "http://www.fairchildsemi.com/ds/BC/BC817.pdf" H 2800 7150 50  0001 L CNN
	1    2800 7150
	-1   0    0    -1  
$EndComp
$Comp
L power:+5V #PWR030
U 1 1
P 3600 6550
F 0 "#PWR030" H 3600 6400 50  0001 C CNN
F 1 "+5V" V 3600 6700 50  0000 L CNN
F 2 "" H 3600 6550 50  0001 C CNN
F 3 "" H 3600 6550 50  0001 C CNN
	1    3600 6550
	0    1    -1   0   
$EndComp
Wire Wire Line
	3600 6550 3500 6550
Connection ~ 3500 6550
Wire Wire Line
	3500 6550 3400 6550
Wire Wire Line
	3000 6850 2700 6850
Wire Wire Line
	2700 6850 2700 6550
Wire Wire Line
	3200 6850 3500 6850
Wire Wire Line
	3500 6850 3500 6550
Wire Wire Line
	2700 6950 2700 6850
Connection ~ 2700 6850
Wire Wire Line
	2700 7400 2700 7350
Text Label 4050 7150 2    50   ~ 0
INH_BP
$Comp
L Device:R_Small R6
U 1 1
P 3400 7150
F 0 "R6" V 3204 7150 50  0000 C CNN
F 1 "1k5" V 3295 7150 50  0000 C CNN
F 2 "Resistor_SMD:R_1206_3216Metric_Pad1.42x1.75mm_HandSolder" H 3400 7150 50  0001 C CNN
F 3 "~" H 3400 7150 50  0001 C CNN
	1    3400 7150
	0    -1   1    0   
$EndComp
Wire Wire Line
	3000 7150 3300 7150
Wire Wire Line
	3500 7150 4050 7150
$Comp
L Device:R_Small R5
U 1 1
P 5300 5750
F 0 "R5" V 5104 5750 50  0000 C CNN
F 1 "390R" V 5195 5750 50  0000 C CNN
F 2 "Resistor_SMD:R_1206_3216Metric_Pad1.42x1.75mm_HandSolder" H 5300 5750 50  0001 C CNN
F 3 "~" H 5300 5750 50  0001 C CNN
	1    5300 5750
	0    -1   1    0   
$EndComp
Text Label 5600 5750 2    50   ~ 0
INH
Wire Wire Line
	5600 5750 5400 5750
Wire Wire Line
	5200 5750 5050 5750
Wire Wire Line
	2450 4800 2450 4750
Wire Wire Line
	2350 4750 2450 4750
Wire Wire Line
	2800 4650 2800 4750
Wire Wire Line
	2750 4750 2800 4750
Connection ~ 2800 4750
Wire Wire Line
	2800 4750 3250 4750
Wire Wire Line
	2550 4750 2450 4750
Connection ~ 2450 4750
$EndSCHEMATC
